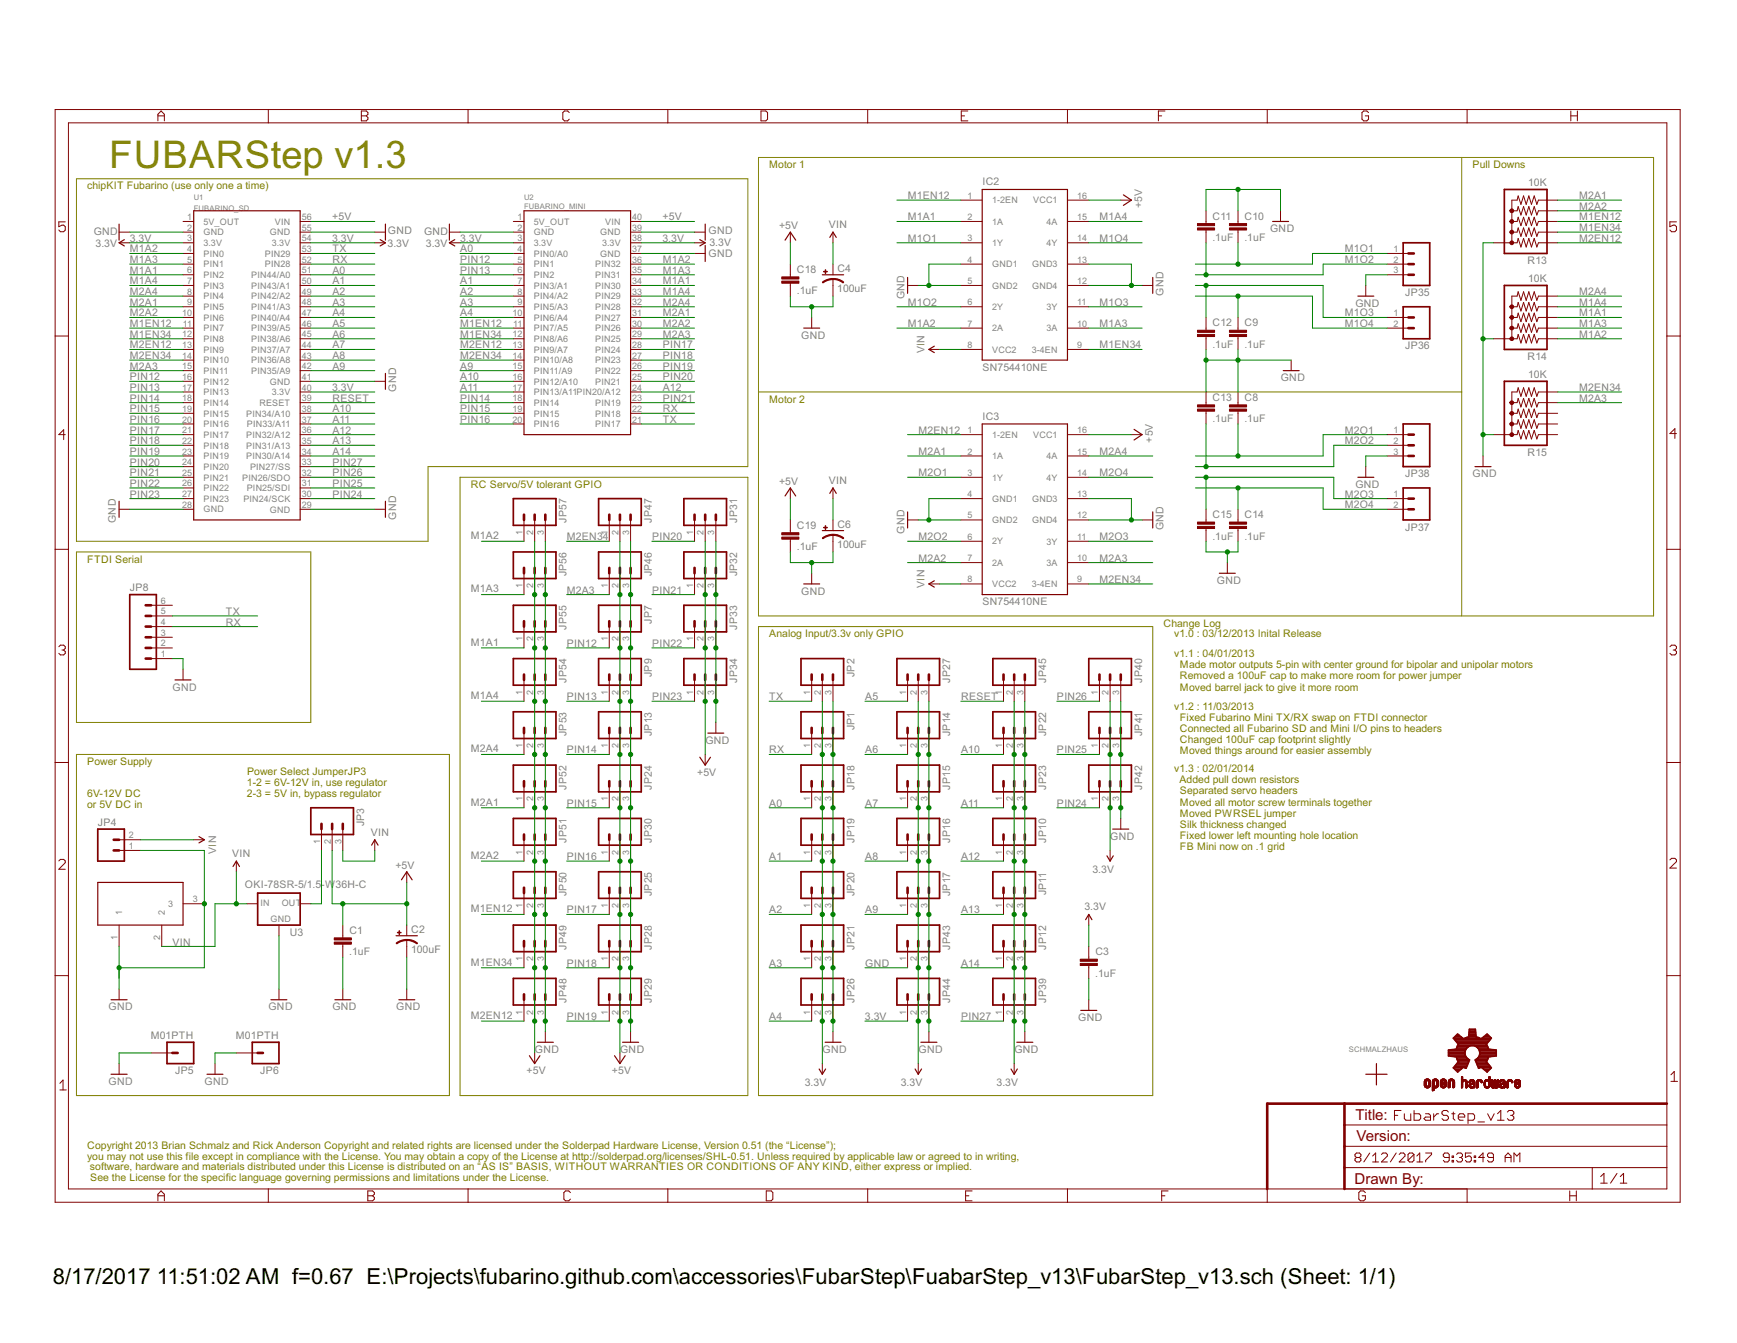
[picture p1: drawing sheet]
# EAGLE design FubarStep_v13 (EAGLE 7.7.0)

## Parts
C1  .1uF  CAPPTH  [CAP-PTH-SMALL]
C2  100uF  CAP_ELECTROLYTICPTH1_BPS  [CPOL-RADIAL-100UF]
C3  .1uF  CAPPTH  [CAP-PTH-SMALL]
C4  100uF  CAP_ELECTROLYTICPTH1_BPS  [CPOL-RADIAL-100UF]
C6  100uF  CAP_ELECTROLYTICPTH1_BPS  [CPOL-RADIAL-100UF]
C8  .1uF  CAPPTH  [CAP-PTH-SMALL]
C9  .1uF  CAPPTH  [CAP-PTH-SMALL]
C10  .1uF  CAPPTH  [CAP-PTH-SMALL]
C11  .1uF  CAPPTH  [CAP-PTH-SMALL]
C12  .1uF  CAPPTH  [CAP-PTH-SMALL]
C13  .1uF  CAPPTH  [CAP-PTH-SMALL]
C14  .1uF  CAPPTH  [CAP-PTH-SMALL]
C15  .1uF  CAPPTH  [CAP-PTH-SMALL]
C18  .1uF  CAPPTH  [CAP-PTH-SMALL]
C19  .1uF  CAPPTH  [CAP-PTH-SMALL]
IC2  SN754410NE  L293E  [DIL16]
IC3  SN754410NE  L293E  [DIL16]
JP1  M03PTH  [1X03]
JP2  M03PTH  [1X03]
JP3  M03PTH  [1X03]
JP4  M023.5MM  [SCREWTERMINAL-3.5MM-2]
JP5  M01PTH  [1X01]
JP6  M01PTH  [1X01]
JP7  M03PTH  [1X03]
JP8  M06LOCK  [1X06_LOCK]
JP9  M03PTH  [1X03]
JP10  M03PTH  [1X03]
JP11  M03PTH  [1X03]
JP12  M03PTH  [1X03]
JP13  M03PTH  [1X03]
JP14  M03PTH  [1X03]
JP15  M03PTH  [1X03]
JP16  M03PTH  [1X03]
JP17  M03PTH  [1X03]
JP18  M03PTH  [1X03]
JP19  M03PTH  [1X03]
JP20  M03PTH  [1X03]
JP21  M03PTH  [1X03]
JP22  M03PTH  [1X03]
JP23  M03PTH  [1X03]
JP24  M03PTH  [1X03]
JP25  M03PTH  [1X03]
JP26  M03PTH  [1X03]
JP27  M03PTH  [1X03]
JP28  M03PTH  [1X03]
JP29  M03PTH  [1X03]
JP30  M03PTH  [1X03]
JP31  M03PTH  [1X03]
JP32  M03PTH  [1X03]
JP33  M03PTH  [1X03]
JP34  M03PTH  [1X03]
JP35  M03SCREW  [SCREWTERMINAL-3.5MM-3]
JP36  M023.5MM  [SCREWTERMINAL-3.5MM-2]
JP37  M023.5MM  [SCREWTERMINAL-3.5MM-2]
JP38  M03SCREW  [SCREWTERMINAL-3.5MM-3]
JP39  M03PTH  [1X03]
JP40  M03PTH  [1X03]
JP41  M03PTH  [1X03]
JP42  M03PTH  [1X03]
JP43  M03PTH  [1X03]
JP44  M03PTH  [1X03]
JP45  M03PTH  [1X03]
JP46  M03PTH  [1X03]
JP47  M03PTH  [1X03]
JP48  M03PTH  [1X03]
JP49  M03PTH  [1X03]
JP50  M03PTH  [1X03]
JP51  M03PTH  [1X03]
JP52  M03PTH  [1X03]
JP53  M03PTH  [1X03]
JP54  M03PTH  [1X03]
JP55  M03PTH  [1X03]
JP56  M03PTH  [1X03]
JP57  M03PTH  [1X03]
LOGO1  OSHW-LOGOM  [OSHW-LOGO-M]
R13  10K  RPACK-BUSSED-SIP-PTH-5  [RPACK-SIP-PTH-5]
R14  10K  RPACK-BUSSED-SIP-PTH-5  [RPACK-SIP-PTH-5]
R15  10K  RPACK-BUSSED-SIP-PTH-5  [RPACK-SIP-PTH-5]
U1  FUBARINO_SD  [FUBARINO_SD]
U2  FUBARINO_MINI  [FUBARINO_MINI]
U3  OKI-78SR-5/1.5-W36H-C  V_REG_78XXSINK  [TO220-IGO]
U$1  SCHMALZHAUSSCHMALZHAUS_SMALL  [SCHMALZHAUS_SMALL]
X1  DC21MMX  [DC-21MM]

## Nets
3.3V: C3.1 JP1.2 JP2.2 JP10.2 JP11.2 JP12.2 JP14.2 JP15.2 JP16.2 JP17.2 JP18.2 JP19.2 JP20.2 JP21.2 JP22.2 JP23.2 JP26.2 JP27.2 JP39.2 JP40.2 JP41.2 JP42.2 JP43.2 JP44.1 JP44.2 JP45.2 U1.3(3.3V) U1.40(3.3V) U1.54(3.3V) U2.3(3.3V) U2.38(3.3V)
+5V: C1.1 C2.1(+) C18.1 C19.1 IC2.16(VCC1) IC3.16(VCC1) JP3.2 JP7.2 JP9.2 JP13.2 JP24.2 JP25.2 JP28.2 JP29.2 JP30.2 JP31.2 JP32.2 JP33.2 JP34.2 JP46.2 JP47.2 JP48.2 JP49.2 JP50.2 JP51.2 JP52.2 JP53.2 JP54.2 JP55.2 JP56.2 JP57.2 U1.56(VIN) U2.40(VIN)
A0: JP18.1 U1.51(PIN44/A0) U2.4(PIN0/A0)
A1: JP19.1 U1.50(PIN43/A1) U2.7(PIN3/A1)
A2: JP20.1 U1.49(PIN42/A2) U2.8(PIN4/A2)
A3: JP21.1 U1.48(PIN41/A3) U2.9(PIN5/A3)
A4: JP26.1 U1.47(PIN40/A4) U2.10(PIN6/A4)
A5: JP27.1 U1.46(PIN39/A5)
A6: JP14.1 U1.45(PIN38/A6)
A7: JP15.1 U1.44(PIN37/A7)
A8: JP16.1 U1.43(PIN36/A8)
A9: JP17.1 U1.42(PIN35/A9) U2.15(PIN11/A9)
A10: JP22.1 U1.38(PIN34/A10) U2.16(PIN12/A10)
A11: JP23.1 U1.37(PIN33/A11) U2.17(PIN13/A11)
A12: JP10.1 U1.36(PIN32/A12) U2.24(PIN20/A12)
A13: JP11.1 U1.35(PIN31/A13)
A14: JP12.1 U1.34(PIN30/A14)
GND: C1.2 C2.2(-) C3.2 C4.2(-) C6.2(-) C8.1 C9.2 C10.1 C11.1 C12.2 C13.1 C14.2 C15.2 C18.2 C19.2 IC2.4(GND1) IC2.5(GND2) IC2.12(GND4) IC2.13(GND3) IC3.4(GND1) IC3.5(GND2) IC3.12(GND4) IC3.13(GND3) JP1.3 JP2.3 JP4.1 JP5.1 JP6.1 JP7.3 JP8.1 JP9.3 JP10.3 JP11.3 JP12.3 JP13.3 JP14.3 JP15.3 JP16.3 JP17.3 JP18.3 JP19.3 JP20.3 JP21.3 JP22.3 JP23.3 JP24.3 JP25.3 JP26.3 JP27.3 JP28.3 JP29.3 JP30.3 JP31.3 JP32.3 JP33.3 JP34.3 JP35.3 JP38.3 JP39.3 JP40.3 JP41.3 JP42.3 JP43.1 JP43.3 JP44.3 JP45.3 JP46.3 JP47.3 JP48.3 JP49.3 JP50.3 JP51.3 JP52.3 JP53.3 JP54.3 JP55.3 JP56.3 JP57.3 R13.P$1 R14.P$1 R15.P$1 U1.2(GND) U1.28(GND) U1.29(GND) U1.41(GND) U1.55(GND) U2.2(GND) U2.37(GND) U2.39(GND) U3.GND X1.1 X1.3
M1A1: IC2.2(1A) JP55.1 R14.P$4 U1.6(PIN2) U2.34(PIN30)
M1A2: IC2.7(2A) JP57.1 R14.P$2 U1.4(PIN0) U2.36(PIN32)
M1A3: IC2.10(3A) JP56.1 R14.P$3 U1.5(PIN1) U2.35(PIN31)
M1A4: IC2.15(4A) JP54.1 R14.P$5 U1.7(PIN3) U2.33(PIN29)
M1EN12: IC2.1(1-2EN) JP50.1 R13.P$4 U1.11(PIN7) U2.11(PIN7/A5)
M1EN34: IC2.9(3-4EN) JP49.1 R13.P$3 U1.12(PIN8) U2.12(PIN8/A6)
M1O1: C10.2 IC2.3(1Y) JP35.1
M1O2: C11.2 IC2.6(2Y) JP35.2
M1O3: C12.1 IC2.11(3Y) JP36.1
M1O4: C9.1 IC2.14(4Y) JP36.2
M2A1: IC3.2(1A) JP52.1 R13.P$6 U1.9(PIN5) U2.31(PIN27)
M2A2: IC3.7(2A) JP51.1 R13.P$5 U1.10(PIN6) U2.30(PIN26)
M2A3: IC3.10(3A) JP46.1 R15.P$5 U1.15(PIN11) U2.29(PIN25)
M2A4: IC3.15(4A) JP53.1 R14.P$6 U1.8(PIN4) U2.32(PIN28)
M2EN12: IC3.1(1-2EN) JP48.1 R13.P$2 U1.13(PIN9) U2.13(PIN9/A7)
M2EN34: IC3.9(3-4EN) JP47.1 R15.P$6 U1.14(PIN10) U2.14(PIN10/A8)
M2O1: C8.2 IC3.3(1Y) JP38.1
M2O2: C13.2 IC3.6(2Y) JP38.2
M2O3: C15.1 IC3.11(3Y) JP37.1
M2O4: C14.1 IC3.14(4Y) JP37.2
N$2: JP3.1 U3.OUT
PIN12: JP7.1 U1.16(PIN12) U2.5(PIN1)
PIN13: JP9.1 U1.17(PIN13) U2.6(PIN2)
PIN14: JP13.1 U1.18(PIN14) U2.18(PIN14)
PIN15: JP24.1 U1.19(PIN15) U2.19(PIN15)
PIN16: JP30.1 U1.20(PIN16) U2.20(PIN16)
PIN17: JP25.1 U1.21(PIN17) U2.28(PIN24)
PIN18: JP28.1 U1.22(PIN18) U2.27(PIN23)
PIN19: JP29.1 U1.23(PIN19) U2.26(PIN22)
PIN20: JP31.1 U1.24(PIN20) U2.25(PIN21)
PIN21: JP32.1 U1.25(PIN21) U2.23(PIN19)
PIN22: JP33.1 U1.26(PIN22)
PIN23: JP34.1 U1.27(PIN23)
PIN24: JP42.1 U1.30(PIN24/SCK)
PIN25: JP41.1 U1.31(PIN25/SDI)
PIN26: JP40.1 U1.32(PIN26/SDO)
PIN27: JP39.1 U1.33(PIN27/SS)
RESET: JP45.1 U1.39(RESET)
RX: JP1.1 JP8.4 U1.52(PIN28) U2.22(PIN18)
TX: JP2.1 JP8.5 U1.53(PIN29) U2.21(PIN17)
VIN: C4.1(+) C6.1(+) IC2.8(VCC2) IC3.8(VCC2) JP3.3 JP4.2 U3.IN X1.2
Unconnected: JP8.2 JP8.3 JP8.6 R15.P$2 R15.P$3 R15.P$4 U1.1(5V_OUT) U2.1(5V_OUT)

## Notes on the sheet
- FUBARStep v1.3 | Motor 1 | Pull Downs
- chipKIT Fubarino (use only one a time)
- Motor 2
- RC Servo/5V tolerant GPIO
- FTDI Serial
- Change Log
- Analog Input/3.3v only GPIO | v1.0 : 03/12/2013 Inital Release
- v1.1 : 04/01/2013
    Made motor outputs 5-pin with center ground for bipolar and unipolar motors
    Removed a 100uF cap to make more room for power jumper
    Moved barrel jack to give it more room
- v1.2 : 11/03/2013
    Fixed Fubarino Mini TX/RX swap on FTDI connector
    Connected all Fubarino SD and Mini I/O pins to headers
    Changed 100uF cap footprint slightly
    Moved things around for easier assembly
- Power Supply
- Power Select JumperJP3
  1-2 = 6V-12V in, use regulator
  2-3 = 5V in, bypass regulator
- 6V-12V DC 
  or 5V DC in
- v1.3 : 02/01/2014
    Added pull down resistors
    Separated servo headers
    Moved all motor screw terminals together
    Moved PWRSEL jumper
    Silk thickness changed
    Fixed lower left mounting hole location
    FB Mini now on .1 grid
- Copyright 2013 Brian Schmalz and Rick Anderson Copyright and related rights are licensed under the Solderpad Hardware License, Version 0.51 (the “License”);
- you may not use this file except in compliance with the License. You may obtain a copy of the License at http://solderpad.org/licenses/SHL-0.51. Unless required by applicable law or agreed to in writing,
- software, hardware and materials distributed under this License is distributed on an “AS IS” BASIS, WITHOUT WARRANTIES OR CONDITIONS OF ANY KIND, either express or implied.
- See the License for the specific language governing permissions and limitations under the License.

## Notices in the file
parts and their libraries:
SparkFun-PowerIC: Licensing: CC v3.0 Share-Alike You are welcome to use this library for commercial purposes.
